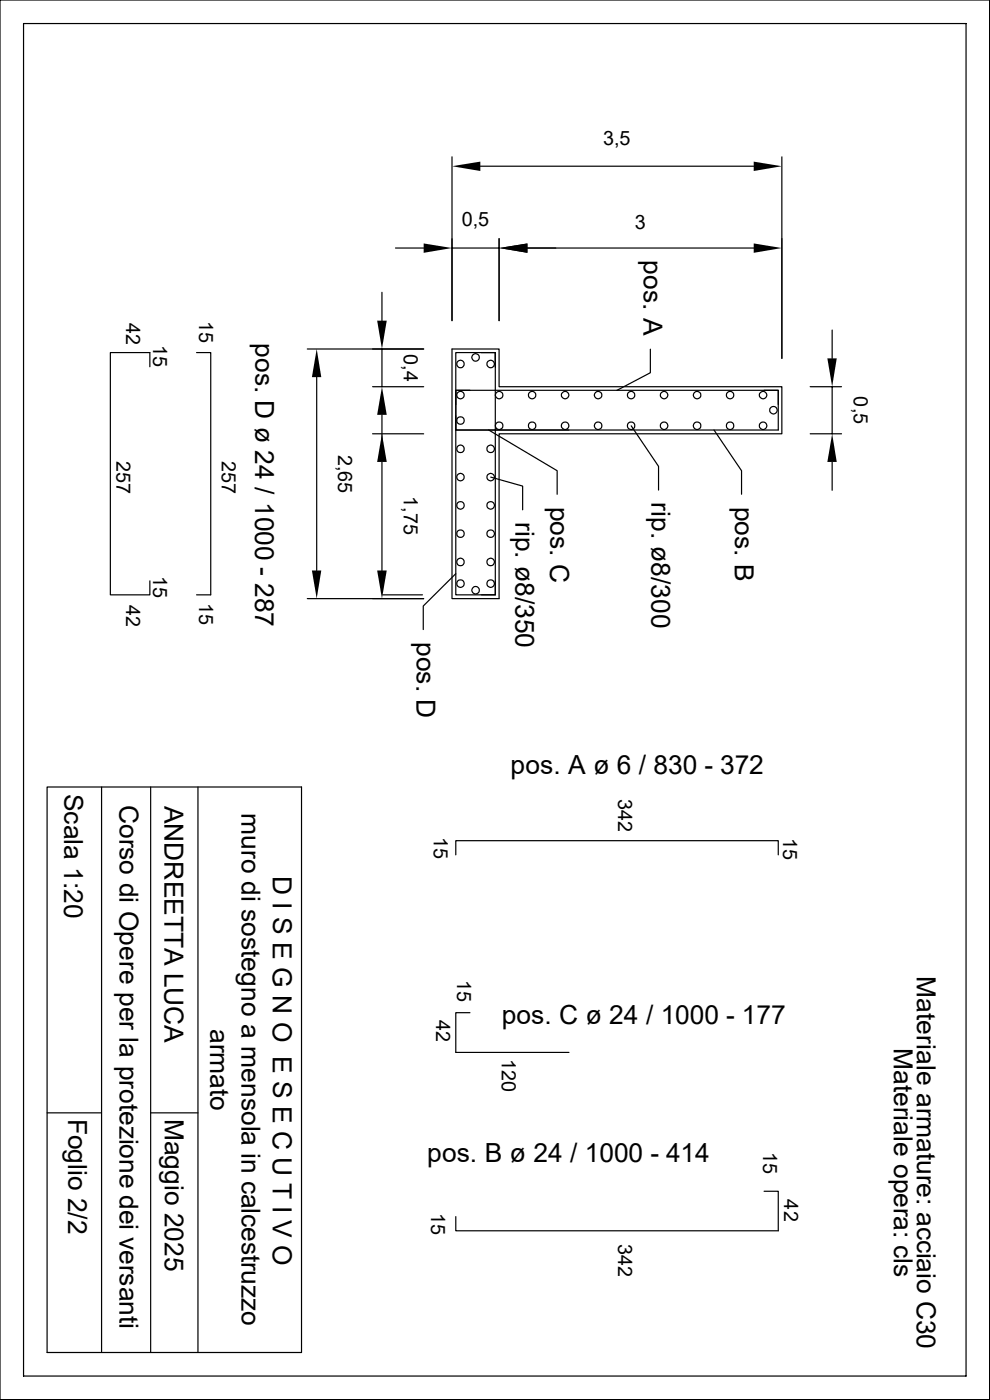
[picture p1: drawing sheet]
<svg xmlns="http://www.w3.org/2000/svg" width="210mm" height="297mm" viewBox="0 0 210 297" stroke-linecap="round" stroke-linejoin="round" font-family="sans-serif">
<g fill="none" stroke="#000" stroke-width=".25">
<path d="M0 0h209.9v296.9h-209.9zM5 5h199.9v286.9h-199.9zM95.9 33.3v34.7M101.9 35.3h58M165.9 33.3v42.7M83.9 52.6h6M95.9 52.6h10M105.9 50.6v17.4M111.9 52.6h48M31.8 77.8v-3h-8.4v51.4h8.4v-3M41.7 74.8h3v51.4h-3M65.2 74h24.7"/>
<path d="M81 62v6M81 74v8M95.9 74h10v8h60v10h-60v35h-10zM102.1 74.8h3h-8.4v51.4h8.4v-3M105.1 77.8v-3v51.4h-3M138 74.1v5l-7.1 3.7M176.5 70v6M67.2 80v41M79 82h10.9M79 92h10.9M81 98v23M81 88v6"/>
<path d="M96.7 85.8v-3h68.4v3M99.7 82.8h-3v8.4h24M103.7 91.2l14.5 8.7v5M133.9 90.3l5.8 8.6v5.1M151.5 91.2l5.8 8.7v5M162.1 82.8h3v8.4h-68.4v-3M171.9 92h6.6M171.9 82h6.6M176.5 82v10M176.5 98v6M104.1 101.2l6.8 1.9v5.1M65.2 127h24.7"/>
<path d="M81.2 126.2h8.4M96.7 121.7l-6.9 6.9v5M10 167h54v119.9h-54zM21.5 167v119.9M32 167v119.9M42 167v119.9M96.7 181.4v-3h68.4v3M99.7 214.8h-3v8.5h24M10 236.1h11.5M32 236.1h10M162.1 252.7h3v8.4h-68.4v-3"/>
<circle cx="97.7" cy="77.2" r=".8"/>
<circle cx="100.9" cy="75.8" r=".8"/>
<circle cx="104.1" cy="77.2" r=".8"/>
<circle cx="97.7" cy="95.2" r=".8"/>
<circle cx="97.7" cy="83.8" r=".8"/>
<circle cx="97.7" cy="89.2" r=".8"/>
<circle cx="104.1" cy="95.2" r=".8"/>
<circle cx="105.9" cy="90.3" r=".81"/>
<circle cx="105.9" cy="83.8" r=".8"/>
<circle cx="112.9" cy="90.3" r=".81"/>
<circle cx="112.9" cy="83.8" r=".8"/>
<circle cx="119.9" cy="90.3" r=".8"/>
<circle cx="119.9" cy="83.8" r=".79"/>
<circle cx="126.9" cy="90.3" r=".81"/>
<circle cx="126.9" cy="83.8" r=".8"/>
<circle cx="133.9" cy="90.3" r=".81"/>
<circle cx="133.9" cy="83.8" r=".8"/>
<circle cx="140.9" cy="90.3" r=".8"/>
<circle cx="140.9" cy="83.8" r=".79"/>
<circle cx="147.9" cy="90.3" r=".81"/>
<circle cx="147.9" cy="83.8" r=".8"/>
<circle cx="154.9" cy="90.3" r=".81"/>
<circle cx="154.9" cy="83.8" r=".8"/>
<circle cx="161.9" cy="90.3" r=".8"/>
<circle cx="161.9" cy="83.8" r=".79"/>
<circle cx="164.1" cy="87" r=".8"/>
<circle cx="97.7" cy="107.2" r=".81"/>
<circle cx="97.7" cy="119.2" r=".8"/>
<circle cx="97.7" cy="101.2" r=".8"/>
<circle cx="97.7" cy="113.2" r=".8"/>
<circle cx="104.1" cy="107.2" r=".81"/>
<circle cx="104.1" cy="113.2" r=".8"/>
<circle cx="104.1" cy="119.2" r=".8"/>
<circle cx="104.1" cy="101.2" r=".8"/>
<circle cx="97.7" cy="123.8" r=".81"/>
<circle cx="100.9" cy="125.2" r=".8"/>
<circle cx="104.1" cy="123.8" r=".81"/>
</g>
<g fill="#000">
<path d="M95.9 35.3l6-1v2zM159.9 34.3l6 1-6 1zM89.9 51.6l6 1-6 1zM105.9 52.6l6-1v2zM159.9 51.6l6 1-6 1zM80 68h2l-1 6zM175.5 76h2l-1 6zM67.2 74l1 6h-2zM81 92l1 6h-2zM81 82l1 6h-2zM176.5 92l1 6h-2zM66.2 121h2l-1 6z"/>
<path d="M80 121h2l-1 6z"/>
</g>
<g font-size="5.6">
<text x="136.5" y="55.2" transform="rotate(90 136.5 55.2)">pos. A</text>
<text x="54.1" y="72.8" transform="rotate(90 54.1 72.8)">pos. D ø 24 / 1000 - 287</text>
<text x="116.7" y="107.5" transform="rotate(90 116.7 107.5)">pos. C</text>
<text x="138.2" y="106.6" transform="rotate(90 138.2 106.6)">rip. ø8/300</text>
<text x="155.9" y="107.5" transform="rotate(90 155.9 107.5)">pos. B</text>
<text x="109.3" y="110.8" transform="rotate(90 109.3 110.8)">rip. ø8/350</text>
<text x="88.3" y="136.2" transform="rotate(90 88.3 136.2)">pos. D</text>
<text x="108.3" y="164.3">pos. A ø 6 / 830 - 372</text>
<text x="13.6" y="168.4" transform="rotate(90 13.6 168.4)">Scala 1:20</text>
<text x="25.4" y="170.7" transform="rotate(90 25.4 170.7)">Corso di Opere per la protezione dei versanti</text>
<text x="34.9" y="170.9" transform="rotate(90 34.9 170.9)">ANDREETTA LUCA</text>
<text x="51.2" y="172.5" transform="rotate(90 51.2 172.5)">muro di sostegno a mensola in calcestruzzo</text>
<text x="57.9" y="185.7" transform="rotate(90 57.9 185.7)">D I S E G N O E S E C U T I V O</text>
<text x="194.5" y="207.1" transform="rotate(90 194.5 207.1)">Materiale armature: acciaio C30</text>
<text x="44.6" y="218.3" transform="rotate(90 44.6 218.3)">armato</text>
<text x="106.4" y="217.3">pos. C ø 24 / 1000 - 177</text>
<text x="189.6" y="222.3" transform="rotate(90 189.6 222.3)">Materiale opera: cls</text>
<text x="14.5" y="237.3" transform="rotate(90 14.5 237.3)">Foglio 2/2</text>
<text x="35" y="237.4" transform="rotate(90 35 237.4)">Maggio 2025</text>
<text x="90.6" y="246.6">pos. B ø 24 / 1000 - 414</text>
</g>
<g font-size="4.2">
<text x="128" y="30.7">3,5</text>
<text x="98" y="48">0,5</text>
<text x="134.7" y="48.6">3</text>
<text x="26.8" y="68.5" transform="rotate(90 26.8 68.5)">42</text>
<text x="42.2" y="68.1" transform="rotate(90 42.2 68.1)">15</text>
<text x="32.5" y="73.2" transform="rotate(90 32.5 73.2)">15</text>
<text x="85.6" y="75.1" transform="rotate(90 85.6 75.1)">0,4</text>
<text x="181.1" y="84.1" transform="rotate(90 181.1 84.1)">0,5</text>
<text x="24.7" y="97.8" transform="rotate(90 24.7 97.8)">257</text>
<text x="47.1" y="97.8" transform="rotate(90 47.1 97.8)">257</text>
<text x="71.8" y="96.5" transform="rotate(90 71.8 96.5)">2,65</text>
<text x="85.6" y="105.3" transform="rotate(90 85.6 105.3)">1,75</text>
<text x="32.5" y="122.1" transform="rotate(90 32.5 122.1)">15</text>
<text x="26.8" y="128.4" transform="rotate(90 26.8 128.4)">42</text>
<text x="42.2" y="128" transform="rotate(90 42.2 128)">15</text>
<text x="131.1" y="169.5" transform="rotate(90 131.1 169.5)">342</text>
<text x="92" y="177.5" transform="rotate(90 92 177.5)">15</text>
<text x="166.1" y="177.8" transform="rotate(90 166.1 177.8)">15</text>
<text x="97" y="207.9" transform="rotate(90 97 207.9)">15</text>
<text x="92.5" y="216.5" transform="rotate(90 92.5 216.5)">42</text>
<text x="106.5" y="224.7" transform="rotate(90 106.5 224.7)">120</text>
<text x="161.9" y="244.4" transform="rotate(90 161.9 244.4)">15</text>
<text x="91.4" y="257.3" transform="rotate(90 91.4 257.3)">15</text>
<text x="166.3" y="254.5" transform="rotate(90 166.3 254.5)">42</text>
<text x="131.1" y="264" transform="rotate(90 131.1 264)">342</text>
</g>
</svg>
